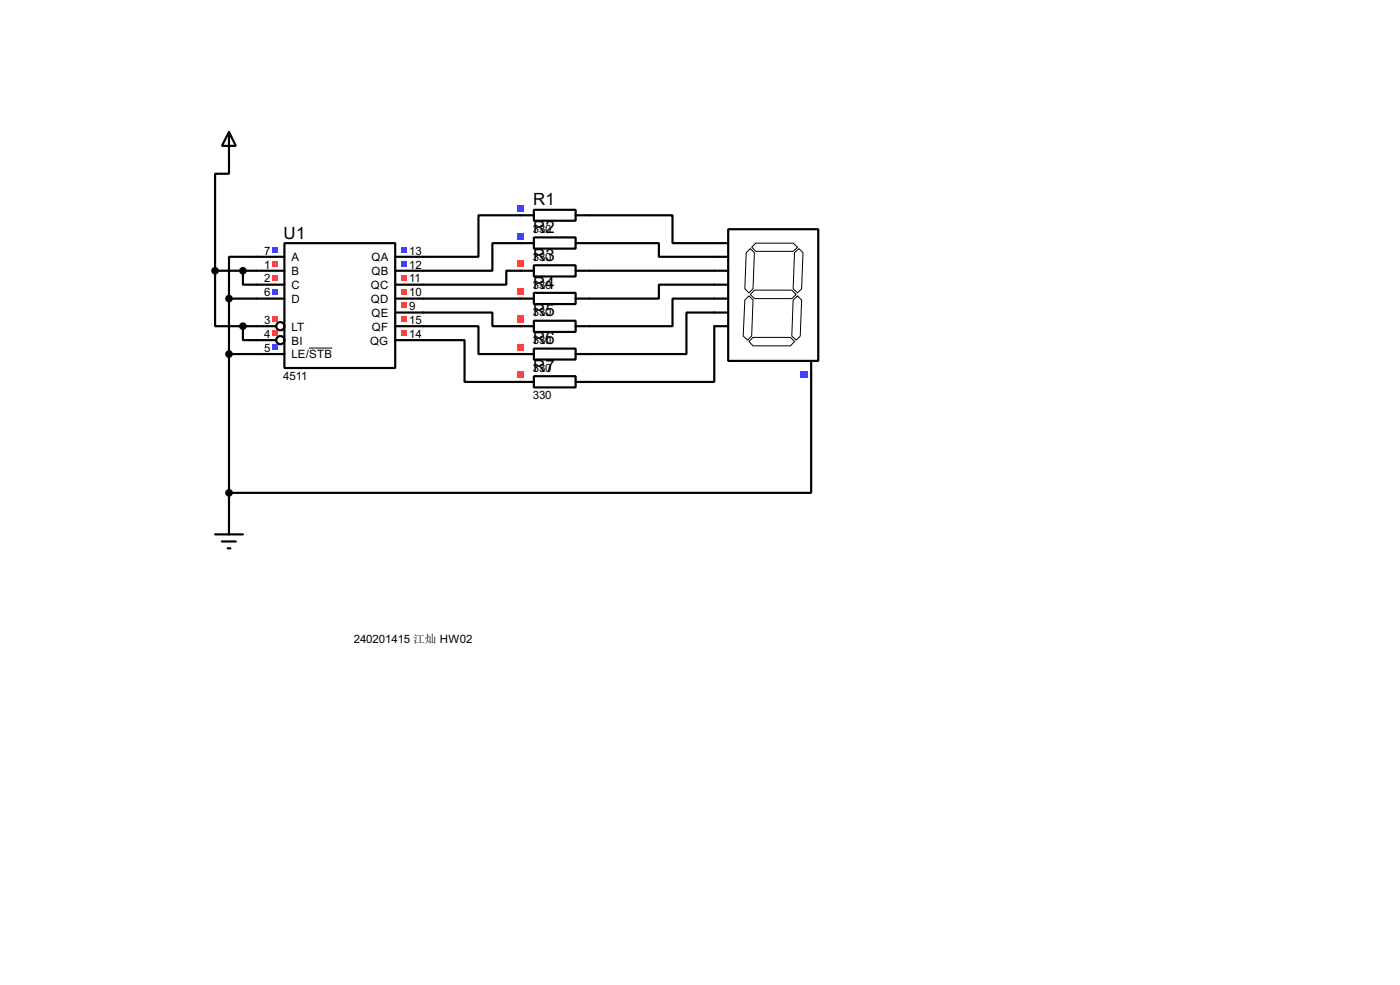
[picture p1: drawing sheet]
<svg xmlns="http://www.w3.org/2000/svg" width="256mm" height="180mm" viewBox="0 0 256 180" stroke-linecap="round" stroke-linejoin="round" font-family="sans-serif">
<g fill="none" stroke="#000" stroke-width=".4">
<path d="M42 24.2l1.2 2.5h-2.5zM42 24.2v7.6h-2.6v17.8M95.3 39.4h-7.6v7.6h-15.3M108 39.4h15.2v5.1h7.7M39.4 49.6v10.1h5.1M39.4 49.6h12.7M42 54.7h10.1M42 54.7v43.1M44.5 49.6v2.5h7.6M44.5 59.7v2.6h6.1M44.5 59.7h6.1M52.1 44.5h20.3v22.9h-20.3z"/>
<path d="M52.1 47h-10.1v7.7M72.4 57.2h17.8v2.5h5.1M72.4 59.7h15.3v5.1h7.6M72.4 54.7h22.9M95.3 44.5h-5.1v5.1h-17.8M95.3 49.6h-2.5v2.5h-20.4M108 44.5h12.7v2.5h10.2M108 49.6h22.9M130.9 52.1h-10.2v2.6h-12.7M130.9 54.7h-7.7v5h-15.2M130.9 57.2h-5.1v7.6h-17.8M130.9 59.7v10.2h-22.9"/>
<path d="M42 64.8h10.1M72.4 62.3h12.7v7.6h10.2M148.6 68.6v21.6h-106.6M39.4 97.8h5.1M40.7 99.1h2.5M41.7 100.4h.5"/>
<circle cx="51.3" cy="59.7" r=".75"/>
<circle cx="51.3" cy="62.3" r=".75"/>
</g>
<path d="M56.6 63.7h4.3" fill="none" stroke="#000" stroke-width=".18"/>
<path d="M50 45.3h1v1h-1z" fill="#4040ff"/>
<g fill="#ff4040">
<path d="M50 47.8h1v1h-1z"/>
<path d="M50 50.3h1v1.1h-1z"/>
</g>
<path d="M50 52.9h1v1h-1z" fill="#4040ff"/>
<g fill="#ff4040">
<path d="M50 58h1v1h-1z"/>
<path d="M50 60.5h1v1h-1z"/>
</g>
<g fill="#4040ff">
<path d="M50 63h1v1.1h-1z"/>
<path d="M73.6 45.3h1v1h-1z"/>
<path d="M73.6 47.8h1v1h-1z"/>
</g>
<g fill="#ff4040">
<path d="M73.6 50.3h1v1.1h-1z"/>
<path d="M73.6 52.9h1v1h-1z"/>
<path d="M73.6 55.4h1v1h-1z"/>
<path d="M73.6 58h1v1h-1z"/>
<path d="M73.6 60.5h1v1h-1z"/>
</g>
<path d="M130.9 44.5h2.5M130.9 47h2.5M130.9 49.6h2.5M130.9 52.1h2.5M130.9 54.7h2.5M130.9 57.2h2.5M130.9 59.7h2.5M133.4 42h16.5v24.1h-16.5zM148.6 66.1v2.5" fill="none" stroke="#000" stroke-width=".4"/>
<path d="M136.5 54.9l.7-.7 .8 .7-.3 6.6-.7 .8-.8-.8zM136.7 46.3l.8-.8 .7 .8-.2 6.6-.8 .7-.7-.7zM138.2 53.1h6.9l.8 .8-.8 .8h-6.9l-.7-.8zM138.5 44.5h6.8l.8 .8-.8 .7h-6.8l-.8-.7zM145.3 54.9l.8-.7 .8 .7-.3 6.6-.7 .8-.8-.8zM145.6 46.3l.8-.8 .7 .8-.2 6.6-.8 .7-.8-.7zM137.2 62.5l.8-.7h6.8l.8 .7-.8 .8h-6.8z" fill="none" stroke="#000" stroke-width=".18"/>
<path d="M146.7 68h1.3v1.3h-1.3z" fill="#4040ff"/>
<path d="M95.3 39.4h2.5M97.8 38.4h7.7v2h-7.7zM105.5 39.4h2.5" fill="none" stroke="#000" stroke-width=".4"/>
<path d="M94.7 37.5h1.2v1.3h-1.2z" fill="#4040ff"/>
<path d="M95.3 44.5h2.5M97.8 43.5h7.7v2h-7.7zM105.5 44.5h2.5" fill="none" stroke="#000" stroke-width=".4"/>
<path d="M94.7 42.6h1.2v1.3h-1.2z" fill="#4040ff"/>
<path d="M95.3 49.6h2.5M97.8 48.6h7.7v2h-7.7zM105.5 49.6h2.5" fill="none" stroke="#000" stroke-width=".4"/>
<path d="M94.7 47.7h1.2v1.2h-1.2z" fill="#ff4040"/>
<path d="M95.3 54.7h2.5M97.8 53.6h7.7v2.1h-7.7zM105.5 54.7h2.5" fill="none" stroke="#000" stroke-width=".4"/>
<path d="M94.7 52.8h1.2v1.2h-1.2z" fill="#ff4040"/>
<path d="M95.3 59.7h2.5M97.8 58.7h7.7v2.1h-7.7zM105.5 59.7h2.5" fill="none" stroke="#000" stroke-width=".4"/>
<path d="M94.7 57.8h1.2v1.3h-1.2z" fill="#ff4040"/>
<path d="M95.3 64.8h2.5M97.8 63.8h7.7v2h-7.7zM105.5 64.8h2.5" fill="none" stroke="#000" stroke-width=".4"/>
<path d="M94.7 62.9h1.2v1.3h-1.2z" fill="#ff4040"/>
<path d="M95.3 69.9h2.5M97.8 68.9h7.7v2h-7.7zM105.5 69.9h2.5" fill="none" stroke="#000" stroke-width=".4"/>
<path d="M94.7 68h1.2v1.3h-1.2z" fill="#ff4040"/>
<g fill="#000" stroke="#000" stroke-width=".4">
<circle cx="39.4" cy="49.6" r=".5"/>
<circle cx="41.9" cy="54.7" r=".5"/>
<circle cx="44.5" cy="49.6" r=".5"/>
<circle cx="44.5" cy="59.7" r=".5"/>
<circle cx="41.9" cy="64.8" r=".5"/>
<circle cx="41.9" cy="90.2" r=".5"/>
</g>
<g font-size="3.5">
<text x="97.7" y="37.6">R1</text>
<text x="52" y="43.7">U1</text>
<text x="97.7" y="42.7">R2</text>
<text x="97.7" y="47.8">R3</text>
<text x="97.7" y="52.8">R4</text>
<text x="97.7" y="57.9">R5</text>
<text x="97.7" y="63">R6</text>
<text x="97.7" y="68.1">R7</text>
</g>
<g font-size="2.4">
<text x="48.4" y="46.6">7</text>
<text x="53.4" y="47.8">A</text>
<text x="68" y="47.8">QA</text>
<text x="75" y="46.6">13</text>
<text x="97.6" y="42.6">330</text>
<text x="97.6" y="47.7">330</text>
<text x="48.4" y="49.2">1</text>
<text x="48.4" y="51.7">2</text>
<text x="53.4" y="50.4">B</text>
<text x="53.4" y="52.9">C</text>
<text x="67.9" y="52.9">QC</text>
<text x="68" y="50.4">QB</text>
<text x="75" y="49.2">12</text>
<text x="75" y="51.7">11</text>
<text x="97.6" y="52.8">330</text>
<text x="48.4" y="54.3">6</text>
<text x="48.4" y="59.3">3</text>
<text x="53.4" y="55.4">D</text>
<text x="67.9" y="55.4">QD</text>
<text x="68" y="58">QE</text>
<text x="75" y="54.3">10</text>
<text x="75" y="56.8">9</text>
<text x="75" y="59.3">15</text>
<text x="97.6" y="57.9">330</text>
<text x="48.4" y="61.9">4</text>
<text x="48.4" y="64.4">5</text>
<text x="53.4" y="60.5">LT</text>
<text x="53.4" y="63.1">BI</text>
<text x="53.4" y="65.6">LE/STB</text>
<text x="67.8" y="63.1">QG</text>
<text x="68.1" y="60.5">QF</text>
<text x="75" y="61.9">14</text>
<text x="97.6" y="63">330</text>
<text x="51.9" y="69.5">4511</text>
<text x="97.6" y="68">330</text>
<text x="97.6" y="73.1">330</text>
<text x="64.8" y="117.6">240201415 江灿 HW02</text>
</g>
</svg>
